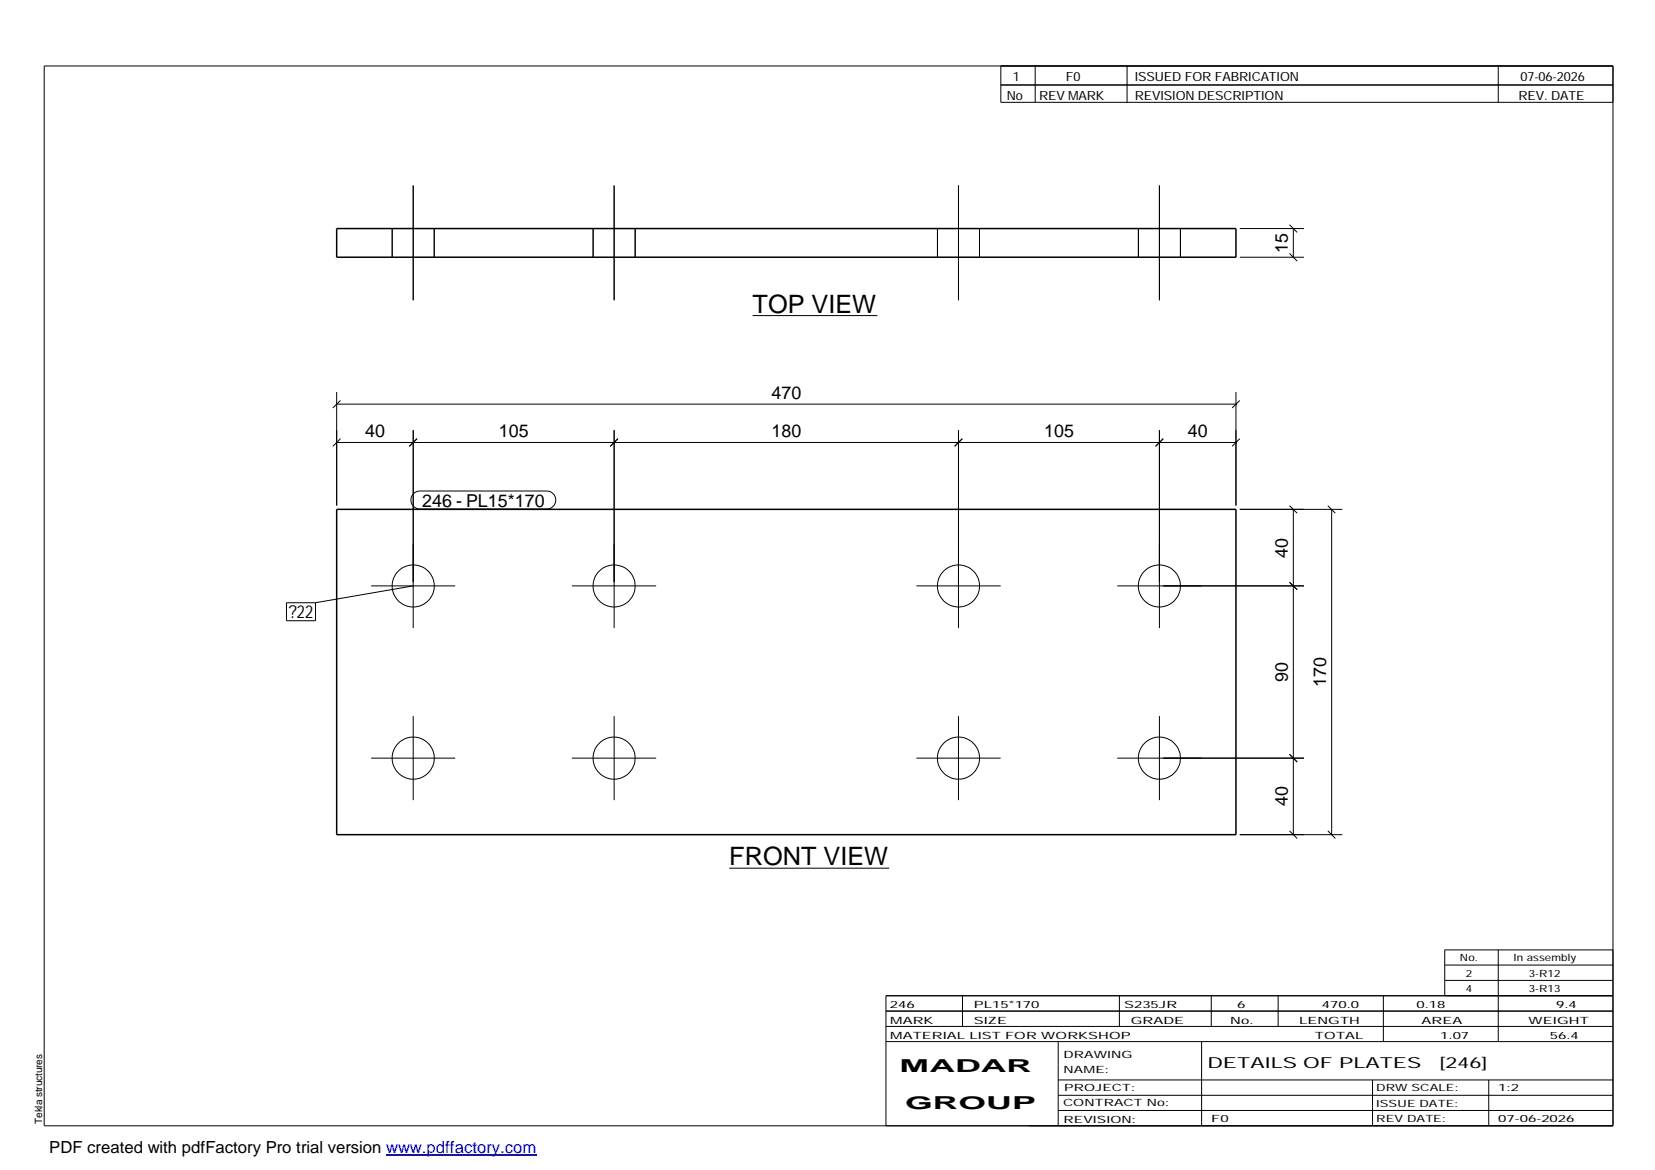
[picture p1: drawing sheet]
<svg xmlns="http://www.w3.org/2000/svg" width="420mm" height="297mm" viewBox="0 0 420 297" stroke-linecap="round" stroke-linejoin="round" font-family="sans-serif">
<g fill="none" stroke="#000" stroke-width=".25">
<path d="M11.2 16.7h398.3v269.1h-398.3zM254.1 16.7v9.3h155.4M262.8 16.7v9.3M286.1 16.7v9.3M380.4 16.7v9.3M254.1 21.6h155.4M99.6 58v7.3M104.9 47.1v29.1M110.2 58v7.3M150.6 58v7.3M155.9 47.1v29.1M161.2 58v7.3"/>
<path d="M238 58v7.3M243.3 47.1v29.1M248.7 58v7.3M289 58v7.3M294.3 47.1v29.1M299.7 58v7.3M314.7 58h16.3M327.4 57.1l1.9 1.9M328.3 58v7.3M314.7 65.3h16.3M327.4 64.3l1.9 2M85.5 99.5v28.8"/>
<path d="M191.1 80.1h31.7M313.8 99.5v28.8M85.5 102.6h228.3M85.5 112.3h228.3M86.4 101.7l-1.9 1.9M86.4 111.4l-1.9 1.9M104.9 109.2v50.3M105.9 111.4l-2 1.9M155.9 109.2v50.3M156.9 111.4l-2 1.9M243.3 109.2v50.3M244.3 111.4l-1.9 1.9"/>
<path d="M294.3 109.2v50.3M295.3 111.4l-1.9 1.9M314.7 101.7l-1.9 1.9M314.7 111.4l-1.9 1.9M105 125.3l.7-.5 .9-.1h32.2a2.29 2.29 0 0 1 2.3 2.2 2.29 2.29 0 0 1-2.3 2.3h-32.2a2.27 2.27 0 0 1-2.1-1.4 2.27 2.27 0 0 1 .5-2.5zM314.7 129.3h26.1M327.4 128.4l1.9 1.9M328.3 129.3v82.6M337.1 128.4l1.9 1.9M338.1 129.3v82.6M72.7 153h7.4v4.6h-7.4zM94.2 148.7h21.4"/>
<path d="M104.9 148.7l-24.8 4.3M145.2 148.7h21.4M232.7 148.7h21.3M283.6 148.7h47.4M327.4 147.8l1.9 1.9M94.2 192.5h21.4M104.9 181.8v21.3M145.2 192.5h21.4M155.9 181.8v21.3M232.7 192.5h21.3M243.3 181.8v21.3M283.6 192.5h47.4"/>
<path d="M294.3 181.8v21.3M327.4 191.5l1.9 1.9M314.7 211.9h26.1M327.4 210.9l1.9 2M337.1 210.9l1.9 2M185.1 220.4h40.7M224.9 256.7h184.6M244.3 252.8v7.8M284.2 252.8v7.8M307.5 252.8v7.8M324.5 252.8v7.8M351.2 252.8v11.6"/>
<path d="M366.8 245h42.7M366.8 248.9h42.7M380.4 241.2v23.2M409.5 241.2h-42.7v11.6M409.5 252.8h-184.6v33M224.9 264.4h184.6M224.9 260.6h184.6M268.6 264.4v21.4M268.6 274.2h140.9M268.6 278.1h140.9M305.1 264.4v21.4M348.4 274.2v11.6"/>
<path d="M378 274.2v11.6M268.6 281.9h140.9"/>
<circle cx="104.9" cy="148.8" r="5.4"/>
<circle cx="155.9" cy="148.8" r="5.3"/>
<circle cx="243.3" cy="148.8" r="5.4"/>
<circle cx="294.4" cy="148.8" r="5.3"/>
<circle cx="104.9" cy="192.5" r="5.3"/>
<circle cx="155.9" cy="192.5" r="5.3"/>
<circle cx="243.3" cy="192.5" r="5.3"/>
<circle cx="294.3" cy="192.5" r="5.3"/>
</g>
<path d="M85.5 58h228.3v7.3h-228.3zM85.5 129.3h228.3v82.6h-228.3z" fill="none" stroke="#000" stroke-width=".38"/>
<path d="M98 293.3h38.2" fill="none" stroke="#00f" stroke-width=".3"/>
<g font-size="6.4">
<text x="191.1" y="79.4">TOP VIEW</text>
<text x="185.1" y="219.7">FRONT VIEW</text>
</g>
<g font-size="4.5">
<text x="327" y="64.2" transform="rotate(-90 327 64.2)">15</text>
<text x="195.8" y="101.2">470</text>
<text x="92.7" y="110.9">40</text>
<text x="126.6" y="110.9">105</text>
<text x="195.8" y="110.9">180</text>
<text x="265" y="110.9">105</text>
<text x="301.5" y="110.9">40</text>
<text x="107.2" y="128.6">246 - PL15*170</text>
<text x="327" y="141.5" transform="rotate(-90 327 141.5)">40</text>
<text x="73.3" y="157">?22</text>
<text x="327" y="173.1" transform="rotate(-90 327 173.1)">90</text>
<text x="336.7" y="174.4" transform="rotate(-90 336.7 174.4)">170</text>
<text x="327" y="204.7" transform="rotate(-90 327 204.7)">40</text>
<text x="228.4" y="272.3">MADAR</text>
<text x="229.8" y="281.6">GROUP</text>
</g>
<text font-size="4.2" x="12.5" y="292.7">PDF created with pdfFactory Pro trial version www.pdffactory.com</text>
<g font-size="3.9">
<text x="306.5" y="271.3">DETAILS OF PLATES</text>
<text x="365.4" y="271.3">[246]</text>
</g>
<g font-size="3.2">
<text x="257.1" y="20.5">1</text>
<text x="270.6" y="20.5">F0</text>
<text x="288.1" y="20.5">ISSUED FOR FABRICATION</text>
<text x="386" y="20.5">07-06-2026</text>
<text x="255.6" y="25.5">No</text>
<text x="263.8" y="25.5">REV MARK</text>
<text x="288.1" y="25.5">REVISION DESCRIPTION</text>
<text x="385.5" y="25.5">REV. DATE</text>
</g>
<g font-size="2.5">
<text x="370.6" y="244.1">No.</text>
<text x="384.3" y="244.1">In assembly</text>
<text x="372.1" y="247.9">2</text>
<text x="372.1" y="251.8">4</text>
<text x="388.1" y="247.9">3-R12</text>
<text x="388.1" y="251.8">3-R13</text>
<text x="225.9" y="255.9">246</text>
<text x="247.3" y="255.9">PL15*170</text>
<text x="285.4" y="255.9">S235JR</text>
<text x="314.1" y="255.9">6</text>
<text x="335.6" y="255.9">470.0</text>
<text x="359.6" y="255.9">0.18</text>
<text x="395.1" y="255.9">9.4</text>
<text x="226" y="263.7">MATERIAL LIST FOR WORKSHOP</text>
<text x="226" y="259.9">MARK</text>
<text x="247.2" y="259.9">SIZE</text>
<text x="287.1" y="259.9">GRADE</text>
<text x="312.3" y="259.9">No.</text>
<text x="329.8" y="259.9">LENGTH</text>
<text x="333.8" y="263.7">TOTAL</text>
<text x="360.9" y="259.9">AREA</text>
<text x="365.6" y="263.7">1.07</text>
<text x="388.1" y="259.9">WEIGHT</text>
<text x="393.4" y="263.7">56.4</text>
<text x="270" y="268.5">DRAWING</text>
<text x="270" y="272.5">NAME:</text>
<text x="269.9" y="280.9">CONTRACT No:</text>
<text x="270.2" y="277">PROJECT:</text>
<text x="349.4" y="277.1">DRW SCALE:</text>
<text x="349.4" y="281">ISSUE DATE:</text>
<text x="380.4" y="277.1">1:2</text>
<text x="10.7" y="285.4" transform="rotate(-90 10.7 285.4)">Tekla structures</text>
<text x="270" y="285">REVISION:</text>
<text x="307.5" y="284.8">F0</text>
<text x="349.4" y="284.8">REV DATE:</text>
<text x="380.4" y="284.8">07-06-2026</text>
</g>
</svg>
